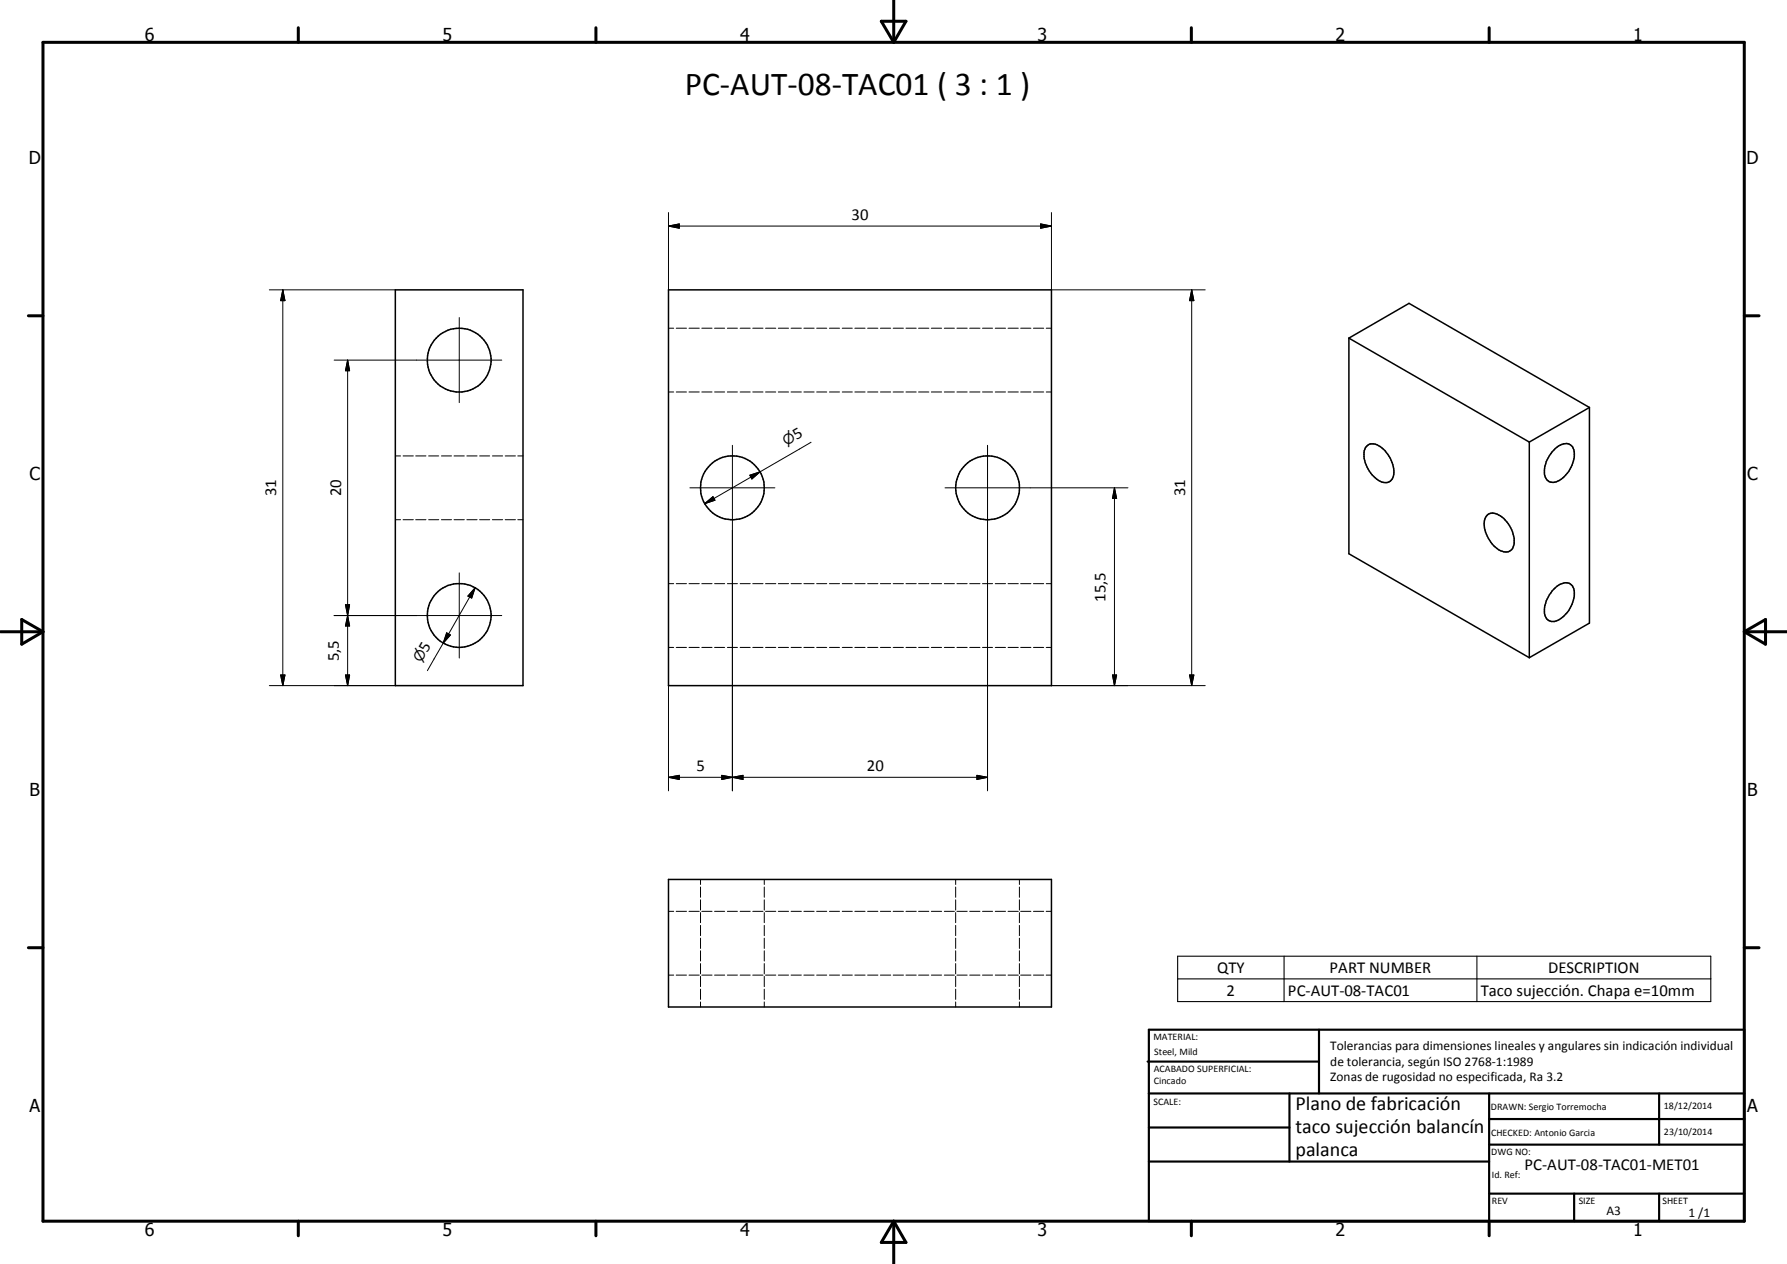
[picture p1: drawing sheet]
<svg xmlns="http://www.w3.org/2000/svg" width="420mm" height="297mm" viewBox="0 0 420 297" stroke-linecap="round" stroke-linejoin="round" font-family="sans-serif">
<g fill="none" stroke="#000" stroke-width=".35">
<path d="M93 68.1h30v93h-30zM157.2 68.1h90v93h-90zM317.1 79.5v50.6l42.5 24.5M317.1 79.5l14.2-8.2 42.4 24.5M317.1 79.5l42.5 24.4M373.7 95.8l-14.1 8.1M373.7 95.8v50.6l-14.1 8.2M321.2 105a2.21 2.21 0 0 1 3.3-.1 6.9 6.9 0 0 1 3 7.4 2.26 2.26 0 0 1-3.7 .3 7.6 7.6 0 0 1-3.1-6.6zM359.6 103.9v50.7M365.7 105.4a2.81 2.81 0 0 1 3.8-.7 3.6 3.6 0 0 1 .4 3.6 6.5 6.5 0 0 1-4.7 5.1 2.21 2.21 0 0 1-2.1-2.9 8.1 8.1 0 0 1 2.6-5.1zM349.7 121a2.36 2.36 0 0 1 3.1 .2 7.4 7.4 0 0 1 3.1 7 1.98 1.98 0 0 1-3.1 1.2 7.6 7.6 0 0 1-3.8-7.1zM364.9 138.9a4 4 0 0 1 4.1-1.8 3.1 3.1 0 0 1 .9 3.9 7.2 7.2 0 0 1-4.4 5 2.19 2.19 0 0 1-2.4-2.8 7.5 7.5 0 0 1 1.8-4.3z"/>
<path d="M157.2 206.7h90v29.9h-90z"/>
<circle cx="108" cy="84.7" r="7.5"/>
<circle cx="172.2" cy="114.6" r="7.5"/>
<circle cx="232.2" cy="114.6" r="7.5"/>
<circle cx="108" cy="144.6" r="7.5"/>
</g>
<g fill="none" stroke="#000" stroke-width=".24">
<path d="M157.2 53.1l2.5-.5v1zM157.2 53.1h90M157.2 50v18.1M244.7 52.6l2.5 .5-2.5 .5zM247.2 50v18.1h36.2M63.3 68.1h29.7M66.5 68.1l.5 2.6h-1zM66.5 68.1v93M108 74.6v20M157.2 77.1h1.2M159 77.1h2.4M162 77.1h2.4"/>
<path d="M165 77.1h2.4M168 77.1h2.4M171 77.1h2.4M174 77.1h2.4M177 77.1h2.4M180 77.1h2.4M183 77.1h2.4M186 77.1h2.4M189 77.1h2.4M192 77.1h2.4M195 77.1h2.4M198 77.1h2.4"/>
<path d="M201 77.1h2.4M204 77.1h2.4M207 77.1h2.4M210 77.1h2.4M213 77.1h2.4M216 77.1h2.4M219 77.1h2.4M222 77.1h2.4M225 77.1h2.4M228 77.1h2.4M231 77.1h2.4M234 77.1h2.4"/>
<path d="M237 77.1h2.4M240 77.1h2.4M243 77.1h2.4M246 77.1h1.2M280.2 68.1l.5 2.6h-1zM280.2 68.1v93M78.6 84.6h39.4M81.7 84.6l.5 2.5h-1zM81.7 84.6v76.5M157.2 92.1h1.2M159 92.1h2.4M162 92.1h2.4"/>
<path d="M165 92.1h2.4M168 92.1h2.4M171 92.1h2.4M174 92.1h2.4M177 92.1h2.4M180 92.1h2.4M183 92.1h2.4M186 92.1h2.4M189 92.1h2.4M192 92.1h2.4M195 92.1h2.4M198 92.1h2.4"/>
<path d="M201 92.1h2.4M204 92.1h2.4M207 92.1h2.4M210 92.1h2.4M213 92.1h2.4M216 92.1h2.4M219 92.1h2.4M222 92.1h2.4M225 92.1h2.4M228 92.1h2.4M231 92.1h2.4M234 92.1h2.4"/>
<path d="M237 92.1h2.4M240 92.1h2.4M243 92.1h2.4M246 92.1h1.2M93 107.1h1.2M94.8 107.1h2.4M97.7 107.1h2.4M100.8 107.1h2.4M103.8 107.1h2.4M106.8 107.1h2.4M109.8 107.1h2.4M112.8 107.1h2.3"/>
<path d="M115.8 107.1h2.4M118.8 107.1h2.4M121.7 107.1h1.3M162.2 114.6h20M165.7 118.4l1.9-1.7 .5 .9zM172.2 104.6v81.2M176.3 111.7l2.4-.8-1.9 1.7zM178.7 110.9l-13 7.5M190.7 103.9l-12 7M222.2 114.6h43M232.2 104.6v81.2M262 114.6l.5 2.5h-.9z"/>
<path d="M262 114.6v46.5M93 122.1h1.2M94.8 122.1h2.4M97.7 122.1h2.4M100.8 122.1h2.4M103.8 122.1h2.4M106.8 122.1h2.4M108 134.6v20M109.8 122.1h2.4M111.7 138.1l-.8 2.4-.9-.4zM111.7 138.1l-7.5 13M112.8 122.1h2.3"/>
<path d="M115.8 122.1h2.4M118.8 122.1h2.4M121.7 122.1h1.3M157.2 137.2h1.2M159 137.2h2.4M162 137.2h2.4M165 137.2h2.4M168 137.2h2.4M171 137.2h2.4M174 137.2h2.4M177 137.2h2.4M180 137.2h2.4"/>
<path d="M183 137.2h2.4M186 137.2h2.4M189 137.2h2.4M192 137.2h2.4M195 137.2h2.4M198 137.2h2.4M201 137.2h2.4M204 137.2h2.4M207 137.2h2.4M210 137.2h2.4M213 137.2h2.4M216 137.2h2.4"/>
<path d="M219 137.2h2.4M222 137.2h2.4M225 137.2h2.4M228 137.2h2.4M231 137.2h2.4M234 137.2h2.4M237 137.2h2.4M240 137.2h2.4M243 137.2h2.4M246 137.2h1.2M66 158.6h1l-.5 2.5zM78.6 144.7h39.4"/>
<path d="M81.2 142.1h1l-.5 2.6zM81.2 158.6h1l-.5 2.5zM81.7 144.7l.5 2.4h-1zM104.2 151.1l-3.7 6.5M105 148.7l.9 .5-1.7 1.9zM157.2 152.1h1.2M159 152.1h2.4M162 152.1h2.4M165 152.1h2.4M168 152.1h2.4M171 152.1h2.4M174 152.1h2.4"/>
<path d="M177 152.1h2.4M180 152.1h2.4M183 152.1h2.4M186 152.1h2.4M189 152.1h2.4M192 152.1h2.4M195 152.1h2.4M198 152.1h2.4M201 152.1h2.4M204 152.1h2.4M207 152.1h2.4M210 152.1h2.4"/>
<path d="M213 152.1h2.4M216 152.1h2.4M219 152.1h2.4M222 152.1h2.4M225 152.1h2.4M228 152.1h2.4M231 152.1h2.4M234 152.1h2.4M237 152.1h2.4M240 152.1h2.4M243 152.1h2.4M246 152.1h1.2"/>
<path d="M261.6 158.6h.9l-.5 2.5zM279.7 158.6h1l-.5 2.5zM63.3 161.1h29.7M157.2 161.1v24.7M247.2 161.1h36.2M157.2 182.7l2.5-.5v1zM157.2 182.7h75M169.7 182.2l2.5 .5-2.5 .5zM172.2 182.7l2.5-.5v1zM229.7 182.2l2.5 .5-2.5 .5zM157.2 214.2h1.2M159 214.2h2.4"/>
<path d="M162 214.2h2.4M164.7 206.7v1.2M164.7 208.4v2.5M164.7 211.5v2.4M164.7 214.5v2.3M164.7 217.5v2.4M165 214.2h2.4M168 214.2h2.4M171 214.2h2.4M174 214.2h2.4M177 214.2h2.4M179.7 206.7v1.2"/>
<path d="M179.7 208.4v2.5M179.7 211.5v2.4M179.7 214.5v2.3M179.7 217.5v2.4M180 214.2h2.4M183 214.2h2.4M186 214.2h2.4M189 214.2h2.4M192 214.2h2.4M195 214.2h2.4M198 214.2h2.4M201 214.2h2.4"/>
<path d="M204 214.2h2.4M207 214.2h2.4M210 214.2h2.4M213 214.2h2.4M216 214.2h2.4M219 214.2h2.4M222 214.2h2.4M224.7 206.7v1.2M224.7 208.4v2.5M224.7 211.5v2.4M224.7 214.5v2.3M224.7 217.5v2.4"/>
<path d="M225 214.2h2.4M228 214.2h2.4M231 214.2h2.4M234 214.2h2.4M237 214.2h2.4M239.7 206.7v1.2M239.7 208.4v2.5M239.7 211.5v2.4M239.7 214.5v2.3M239.7 217.5v2.4M240 214.2h2.4M243 214.2h2.4"/>
<path d="M246 214.2h1.2M157.2 229.2h1.2M159 229.2h2.4M162 229.2h2.4M164.7 220.5v2.4M164.7 223.4v2.4M164.7 226.4v2.5M164.7 229.4v2.5M164.7 232.5v2.4M164.7 235.5v1.1M165 229.2h2.4M168 229.2h2.4"/>
<path d="M171 229.2h2.4M174 229.2h2.4M177 229.2h2.4M179.7 220.5v2.4M179.7 223.4v2.4M179.7 226.4v2.5M179.7 229.4v2.5M179.7 232.5v2.4M179.7 235.5v1.1M180 229.2h2.4M183 229.2h2.4M186 229.2h2.4"/>
<path d="M189 229.2h2.4M192 229.2h2.4M195 229.2h2.4M198 229.2h2.4M201 229.2h2.4M204 229.2h2.4M207 229.2h2.4M210 229.2h2.4M213 229.2h2.4M216 229.2h2.4M219 229.2h2.4M222 229.2h2.4"/>
<path d="M224.7 220.5v2.4M224.7 223.4v2.4M224.7 226.4v2.5M224.7 229.4v2.5M224.7 232.5v2.4M224.7 235.5v1.1M225 229.2h2.4M228 229.2h2.4M231 229.2h2.4M234 229.2h2.4M237 229.2h2.4M239.7 220.5v2.4"/>
<path d="M239.7 223.4v2.4M239.7 226.4v2.5M239.7 229.4v2.5M239.7 232.5v2.4M239.7 235.5v1.1M240 229.2h2.4M243 229.2h2.4M246 229.2h1.2"/>
</g>
<g fill="none" stroke="#000" stroke-width=".71">
<path d="M10.1 9.9h400v277.1h-400zM70.1 6.5v3.4M140.1 6.5v3.4M207.2 5h5.8l-2.9 4.9zM210.1 0v9.9M280.1 6.5v3.4M350.1 6.5v3.4M6.7 74.2h3.4M410.1 74.2h3.5M.1 148.5h10M5.1 145.6l5 2.9-5 2.9zM410.1 148.5h10"/>
<path d="M410.1 148.5l5-2.9v5.8zM6.7 222.7h3.4M410.1 222.7h3.5M70.1 287v3.4M140.1 287v3.4M210.1 287v10M210.1 287l2.9 5h-5.8zM280.1 287v3.4M350.1 287v3.4"/>
</g>
<g fill="none" stroke="#000" stroke-width=".51">
<path d="M269.8 249.5h40.3M270.1 242h140v45h-140zM270.1 257h140M303.2 257v16M310.1 242v15M350.1 257v30M390.1 257v12M270.1 265h33.1M270.1 273h80M350.1 269h60M350.1 263h60M350.1 280.5h60"/>
<path d="M370.1 280.5v6.5M390.1 280.5v6.5"/>
</g>
<path d="M276.9 224.7h125.3v10.7h-125.3zM276.9 230h125.3M301.9 224.7v10.7M347.2 224.7v10.7" fill="none" stroke="#000" stroke-width=".25"/>
<g fill="#000">
<path d="M157.2 53.1l2.5-.5v1zM244.7 52.6l2.5 .5-2.5 .5zM66.5 68.1l.5 2.6h-1zM280.2 68.1l.5 2.6h-1zM81.7 84.6l.5 2.5h-1zM165.7 118.4l1.9-1.7 .5 .9zM176.3 111.7l2.4-.8-1.9 1.7zM262 114.6l.5 2.5h-.9zM66 158.6h1l-.5 2.5zM81.2 142.1h1l-.5 2.6zM81.2 158.6h1l-.5 2.5zM81.7 144.7l.5 2.4h-1z"/>
<path d="M105 148.7l.9 .5-1.7 1.9zM111.7 138.1l-.8 2.4-.9-.4zM261.6 158.6h.9l-.5 2.5zM279.7 158.6h1l-.5 2.5zM157.2 182.7l2.5-.5v1zM169.7 182.2l2.5 .5-2.5 .5zM172.2 182.7l2.5-.5v1zM229.7 182.2l2.5 .5-2.5 .5z"/>
</g>
<text font-size="7.9" x="161" y="22.3">PC-AUT-08-TAC01 ( 3 : 1 )</text>
<g font-size="4.7">
<text x="304.6" y="260.8">Plano de fabricación</text>
<text x="304.6" y="266.2">taco sujección balancín</text>
<text x="304.6" y="271.6">palanca</text>
</g>
<g font-size="4.2">
<text x="34" y="9.6">6</text>
<text x="104" y="9.6">5</text>
<text x="174" y="9.6">4</text>
<text x="244" y="9.6">3</text>
<text x="314" y="9.6">2</text>
<text x="384" y="9.6">1</text>
<text x="6.8" y="38.7">D</text>
<text x="410.6" y="38.7">D</text>
<text x="7" y="112.9">C</text>
<text x="410.8" y="112.9">C</text>
<text x="7" y="187.1">B</text>
<text x="410.8" y="187.1">B</text>
<text x="7" y="261.4">A</text>
<text x="410.8" y="261.4">A</text>
<text x="34" y="290.4">6</text>
<text x="104" y="290.4">5</text>
<text x="174" y="290.4">4</text>
<text x="244" y="290.4">3</text>
<text x="314" y="290.4">2</text>
<text x="384" y="290.4">1</text>
</g>
<g font-size="3.9">
<text x="200.2" y="51.6">30</text>
<text x="187.3" y="103.5" transform="rotate(-30 187.3 103.5)">5</text>
<text x="65" y="116.7" transform="rotate(-90 65 116.7)">31</text>
<text x="80.2" y="116.7" transform="rotate(-90 80.2 116.7)">20</text>
<text x="278.6" y="116.7" transform="rotate(-90 278.6 116.7)">31</text>
<text x="260" y="141.4" transform="rotate(-90 260 141.4)">15,5</text>
<text x="79.7" y="155.4" transform="rotate(-90 79.7 155.4)">5,5</text>
<text x="100.4" y="153.5" transform="rotate(-60 100.4 153.5)">5</text>
<text x="163.7" y="181.1">5</text>
<text x="203.8" y="181.1">20</text>
<text x="286.2" y="228.6">QTY</text>
<text x="288.4" y="234">2</text>
<text x="302.8" y="234">PC-AUT-08-TAC01</text>
<text x="312.6" y="228.6">PART NUMBER</text>
<text x="364" y="228.6">DESCRIPTION</text>
<text x="348.1" y="234.1">Taco sujección. Chapa e=10mm</text>
<text x="358.5" y="275">PC-AUT-08-TAC01-MET01</text>
</g>
<g font-size="3.3">
<text x="184.9" y="104.9" transform="rotate(-30 184.9 104.9)">n</text>
<text x="99" y="155.9" transform="rotate(-60 99 155.9)">n</text>
</g>
<g font-size="3.1">
<text x="312.7" y="246.8">Tolerancias para dimensiones lineales y angulares sin indicación individual</text>
<text x="312.7" y="250.4">de tolerancia, según ISO 2768-1:1989</text>
<text x="312.7" y="254">Zonas de rugosidad no especificada, Ra 3.2</text>
<text x="377.7" y="285.6">A3</text>
<text x="397" y="285.9">1 /1</text>
</g>
<g font-size="2.4">
<text x="271.2" y="244.4">MATERIAL:</text>
<text x="271.3" y="252">ACABADO SUPERFICIAL:</text>
<text x="271.4" y="247.9">Steel, Mild</text>
<text x="271.3" y="254.6">Cincado</text>
<text x="271.2" y="259.7">SCALE:</text>
<text x="350.6" y="260.8">DRAWN: Sergio Torremocha</text>
<text x="391.2" y="260.6">18/12/2014</text>
<text x="350.6" y="267">CHECKED: Antonio Garcia</text>
<text x="391.2" y="266.7">23/10/2014</text>
<text x="350.6" y="271.4">DWG NO:</text>
<text x="350.8" y="276.9">Id. Ref:</text>
<text x="350.8" y="282.8">REV</text>
<text x="371.2" y="282.9">SIZE</text>
<text x="390.9" y="282.9">SHEET</text>
</g>
</svg>
